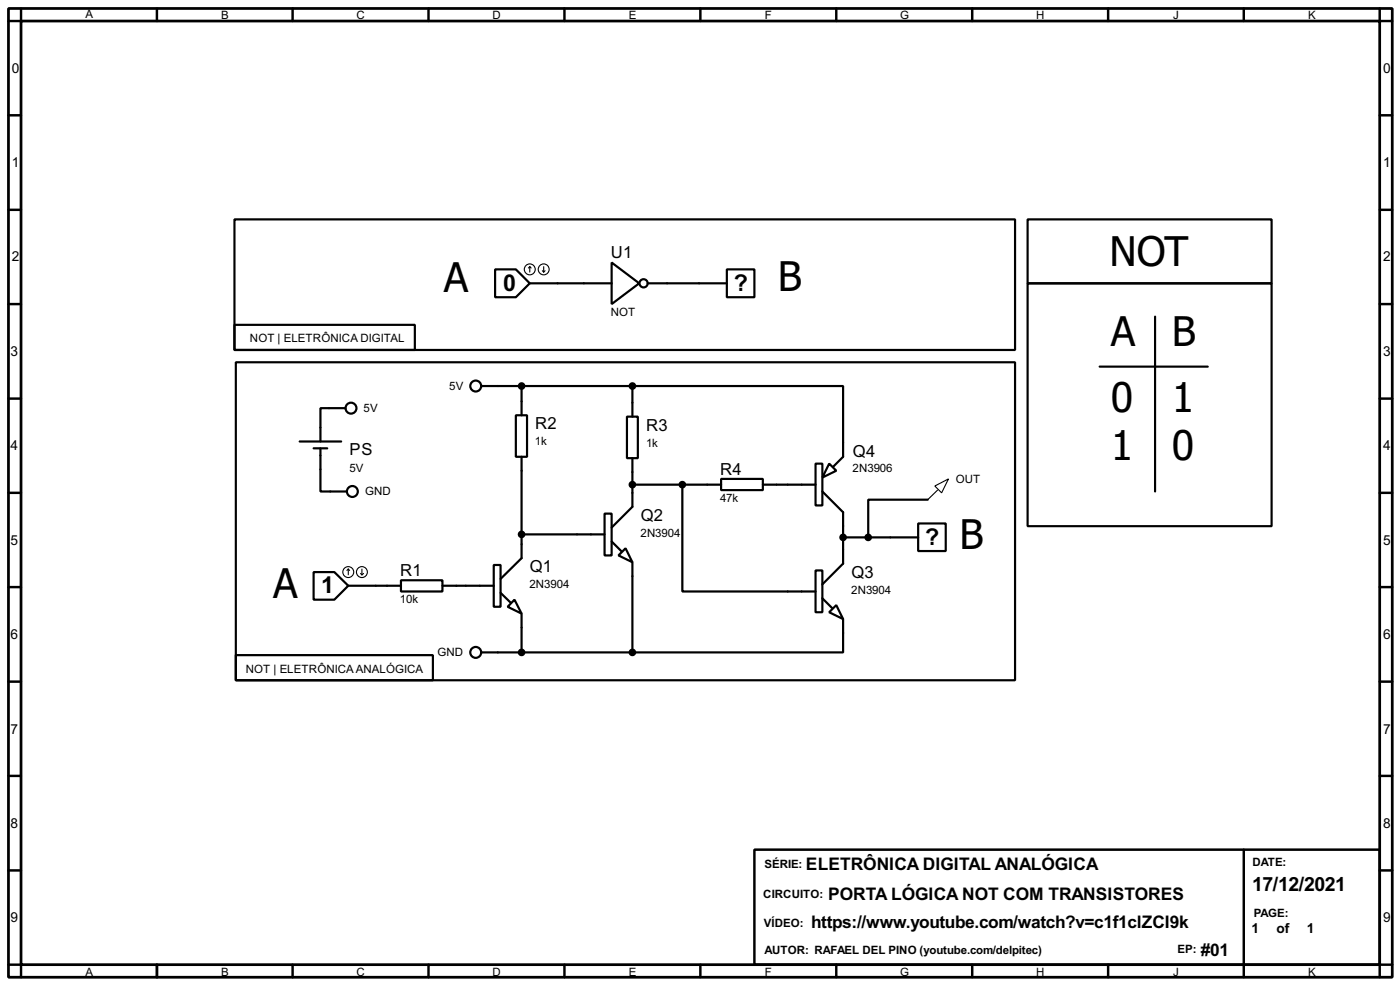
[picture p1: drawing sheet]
<svg xmlns="http://www.w3.org/2000/svg" width="256mm" height="180mm" viewBox="0 0 256 180" stroke-linecap="round" stroke-linejoin="round" font-family="sans-serif">
<path d="M1.6 1.6h253.5v177.3h-253.5zM3.9 3.9h248.9v172.7h-248.9z" fill="none" stroke="#000" stroke-width=".5"/>
<g fill="none" stroke="#000" stroke-width=".45">
<path d="M3.9 1.6v2.3h-2.3M28.8 1.6v2.3M53.6 1.6v2.3M78.5 1.6v2.3M103.4 1.6v2.3M128.3 1.6v2.3M153.2 1.6v2.3M178.1 1.6v2.3M203 1.6v2.3M227.9 1.6v2.3M252.8 1.6v2.3h2.3M1.6 21.1h2.3"/>
<path d="M1.6 38.4h2.3M252.8 21.1h2.3M252.8 38.4h2.3M1.6 55.7h2.3M252.8 55.7h2.3M1.6 73h2.3M252.8 73h2.3M1.6 90.2h2.3M252.8 90.2h2.3M1.6 107.5h2.3M252.8 107.5h2.3M1.6 124.8h2.3"/>
<path d="M252.8 124.8h2.3M1.6 142h2.3M1.6 159.3h2.3M138.2 155.5h114.6v21.1h-114.6zM227.9 155.5v23.4M252.8 142h2.3M252.8 159.3h2.3M1.6 176.6h2.3v2.3M28.8 176.6v2.3M53.6 176.6v2.3M78.5 176.6v2.3M103.4 176.6v2.3"/>
<path d="M128.3 176.6v2.3M153.2 176.6v2.3M178.1 176.6v2.3M203 176.6v2.3M255.1 176.6h-2.3v2.3"/>
</g>
<g fill="none" stroke="#000" stroke-width=".4">
<path d="M43 40.2h143v23.9h-143zM43 59.5h33v4.6h-33zM90.7 49.3h3.8l2.6 2.6-2.6 2.5h-3.8zM97.1 51.9h15M112.1 48.1l5 3.8-5 3.8zM118.7 51.9h14.5M133.2 49.3h5v5.1h-5zM188.3 51.9h44.7v44.4h-44.7zM188.3 40.2h44.7v11.7h-44.7zM211.6 58v32M43.2 66.3h142.8v58.2h-142.8zM63.3 74.7h-4.6v6.1"/>
<path d="M88.2 70.7h27.7M94.5 76h2.1v7.6h-2.1zM95.6 70.7v5.3M114.9 76.3h2v7.6h-2zM115.9 70.7h38.6v12.9l-1.8 1.8M115.9 70.7v5.6M201.5 67.1h19.8M54.9 80.8h7.6M57.5 82.1h2.5M58.7 82.1v7.9h4.9M95.6 83.6v18.6l-3.9 3.8M95.6 97.8h15.2"/>
<path d="M110.8 94h1.3v7.7h-1.3zM112.1 99.1l1.7 1.8M115.9 83.9v8.9l-3.8 3.8M115.9 88.7h16.2M125 88.7v19.6h24.4M132.1 87.7h7.7v2h-7.7zM139.8 88.7h9.6M149.4 84.9h1.3v7.6h-1.3zM150.7 90l3.8 3.8v9.4l-3.8 3.8M151.9 84.9l1.3 1.3-2.5 1.2zM154.5 98.4h13.7M168.2 95.8h5.1v5.1h-5.1z"/>
<path d="M170 91.5h-10.9v6.9M43.2 119.9h36.1v4.6h-36.1zM57.5 104.7h3.8l2.5 2.5-2.5 2.6h-3.8zM63.8 107.2h9.7M73.5 106.2h7.6v2.1h-7.6zM81.1 107.2h9.4M88.2 119.4h27.7M90.5 103.4h1.2v7.7h-1.2zM91.7 108.5l1.8 1.8M94.3 109.8l1.3 2.5-2.6-1.2zM95.6 112.3v7.1M113.3 101.7l1.3-1.3 1.3 2.5z"/>
<path d="M115.9 102.9v16.5M149.4 104.4h1.3v7.7h-1.3zM150.7 109.5l1.8 1.8M151.9 112.1l1.3-1.3 1.3 2.5zM154.5 113.3v6.1h-38.6"/>
<circle cx="117.9" cy="51.9" r=".75"/>
<circle cx="64.3" cy="74.7" r="1"/>
<circle cx="87.1" cy="70.7" r="1"/>
<circle cx="64.5" cy="90" r="1"/>
<circle cx="87.1" cy="119.4" r="1"/>
</g>
<g fill="none" stroke="#000" stroke-width=".2">
<path d="M97.1 48.8l-.3 .3M97.1 48.8l.2 .3M97.1 48.8v1M99.4 49.6l.2 .2M99.6 48.8v1M99.9 49.6l-.3 .2M171.3 89l2.5-1.3-1.3 2.5zM171.8 89.7l-1.8 1.8M63.8 104.2l-.2 .2M63.8 104.2l.3 .2M63.8 104.2v1M66.1 105l.2 .2"/>
<path d="M66.3 104.2v1M66.6 105l-.3 .2"/>
<circle cx="97" cy="49.3" r="1"/>
<circle cx="99.6" cy="49.3" r="1"/>
<circle cx="63.8" cy="104.7" r="1"/>
<circle cx="66.3" cy="104.7" r="1"/>
</g>
<g fill="#000" stroke="#000" stroke-width=".4">
<circle cx="95.5" cy="70.7" r=".5"/>
<circle cx="115.8" cy="70.7" r=".5"/>
<circle cx="95.5" cy="97.8" r=".5"/>
<circle cx="115.8" cy="88.7" r=".5"/>
<circle cx="125" cy="88.7" r=".5"/>
<circle cx="154.4" cy="98.4" r=".5"/>
<circle cx="159" cy="98.4" r=".5"/>
<circle cx="95.5" cy="119.4" r=".5"/>
<circle cx="115.8" cy="119.4" r=".5"/>
</g>
<g font-size="9.1">
<text x="81.3" y="53.5">A</text>
<text x="142.5" y="53.3">B</text>
<text x="203.3" y="48.7">NOT</text>
<text x="203.5" y="63.4">A</text>
<text x="214.7" y="63.4">B</text>
<text x="203.5" y="75.4">0</text>
<text x="214.7" y="75.4">1</text>
<text x="203.5" y="84.3">1</text>
<text x="214.7" y="84.3">0</text>
<text x="175.8" y="100.5">B</text>
<text x="50.1" y="109.4">A</text>
</g>
<g font-size="4.8">
<text x="92.2" y="53.2">0</text>
<text x="134.5" y="53.2">?</text>
<text x="169.5" y="99.7">?</text>
<text x="58.9" y="108.6">1</text>
</g>
<text font-size="4" x="229.4" y="163.1">17/12/2021</text>
<g font-size="3.6">
<text x="147.7" y="159.2">ELETRÔNICA DIGITAL ANALÓGICA</text>
<text x="151.7" y="164.7">PORTA LÓGICA NOT COM TRANSISTORES</text>
<text x="148.6" y="169.8">https://www.youtube.com/watch?v=c1f1clZCI9k</text>
<text x="220" y="174.9">#01</text>
</g>
<g font-size="3.4">
<text x="111.9" y="47.3">U1</text>
<text x="64.1" y="83.4">PS</text>
<text x="98.1" y="78.5">R2</text>
<text x="118.4" y="78.8">R3</text>
<text x="156.3" y="83.6">Q4</text>
<text x="132" y="86.9">R4</text>
<text x="117.4" y="95.3">Q2</text>
<text x="73.3" y="105.4">R1</text>
<text x="97.1" y="104.7">Q1</text>
<text x="156" y="105.7">Q3</text>
</g>
<g font-size="2.8">
<text x="2.2" y="13.4">0</text>
<text x="253.4" y="13.4">0</text>
<text x="2.2" y="30.6">1</text>
<text x="253.4" y="30.6">1</text>
<text x="2.2" y="47.9">2</text>
<text x="253.4" y="47.9">2</text>
<text x="1.9" y="65.2">3</text>
<text x="253.4" y="65.2">3</text>
<text x="1.9" y="82.4">4</text>
<text x="253.4" y="82.4">4</text>
<text x="1.9" y="99.7">5</text>
<text x="253.4" y="99.7">5</text>
<text x="1.9" y="117">6</text>
<text x="253.4" y="117">6</text>
<text x="1.9" y="134.3">7</text>
<text x="253.4" y="134.3">7</text>
<text x="1.9" y="151.5">8</text>
<text x="253.4" y="151.5">8</text>
<text x="1.9" y="168.8">9</text>
<text x="229.3" y="170.8">1</text>
<text x="233.9" y="170.8">of</text>
<text x="239.4" y="170.8">1</text>
<text x="253.4" y="168.8">9</text>
</g>
<g font-size="2.4">
<text x="15.6" y="3.2">A</text>
<text x="40.5" y="3.5">B</text>
<text x="65.3" y="3.5">C</text>
<text x="90.2" y="3.5">D</text>
<text x="115.2" y="3.5">E</text>
<text x="140.1" y="3.5">F</text>
<text x="164.9" y="3.5">G</text>
<text x="189.8" y="3.5">H</text>
<text x="214.9" y="3.5">J</text>
<text x="239.6" y="3.5">K</text>
<text x="111.9" y="57.8">NOT</text>
<text x="45.8" y="62.7">NOT | ELETRÔNICA DIGITAL</text>
<text x="82.3" y="71.4">5V</text>
<text x="66.6" y="75.4">5V</text>
<text x="98" y="81.5">1k</text>
<text x="118.4" y="81.8">1k</text>
<text x="64" y="86.3">5V</text>
<text x="156.2" y="86.3">2N3906</text>
<text x="175.1" y="88.4">OUT</text>
<text x="66.9" y="90.7">GND</text>
<text x="131.9" y="91.8">47k</text>
<text x="117.4" y="98.2">2N3904</text>
<text x="97" y="107.7">2N3904</text>
<text x="73.3" y="110.4">10k</text>
<text x="156" y="108.7">2N3904</text>
<text x="45" y="123.1">NOT | ELETRÔNICAANALÓGICA</text>
<text x="80.1" y="120.1">GND</text>
<text x="140" y="158.9">SÉRIE:</text>
<text x="229.4" y="158.4">DATE:</text>
<text x="139.8" y="164.3">CIRCUITO:</text>
<text x="229.7" y="167.8">PAGE:</text>
<text x="139.9" y="169.7">VÍDEO:</text>
<text x="15.6" y="178.6">A</text>
<text x="40.5" y="178.6">B</text>
<text x="65.3" y="178.6">C</text>
<text x="90.2" y="178.6">D</text>
<text x="115.2" y="178.6">E</text>
<text x="140" y="174.7">AUTOR: RAFAEL DEL PINO (youtube.com/delpitec)</text>
<text x="140.1" y="178.6">F</text>
<text x="164.9" y="178.6">G</text>
<text x="189.8" y="178.6">H</text>
<text x="214.9" y="178.6">J</text>
<text x="215.7" y="174.5">EP:</text>
<text x="239.6" y="178.6">K</text>
</g>
</svg>
